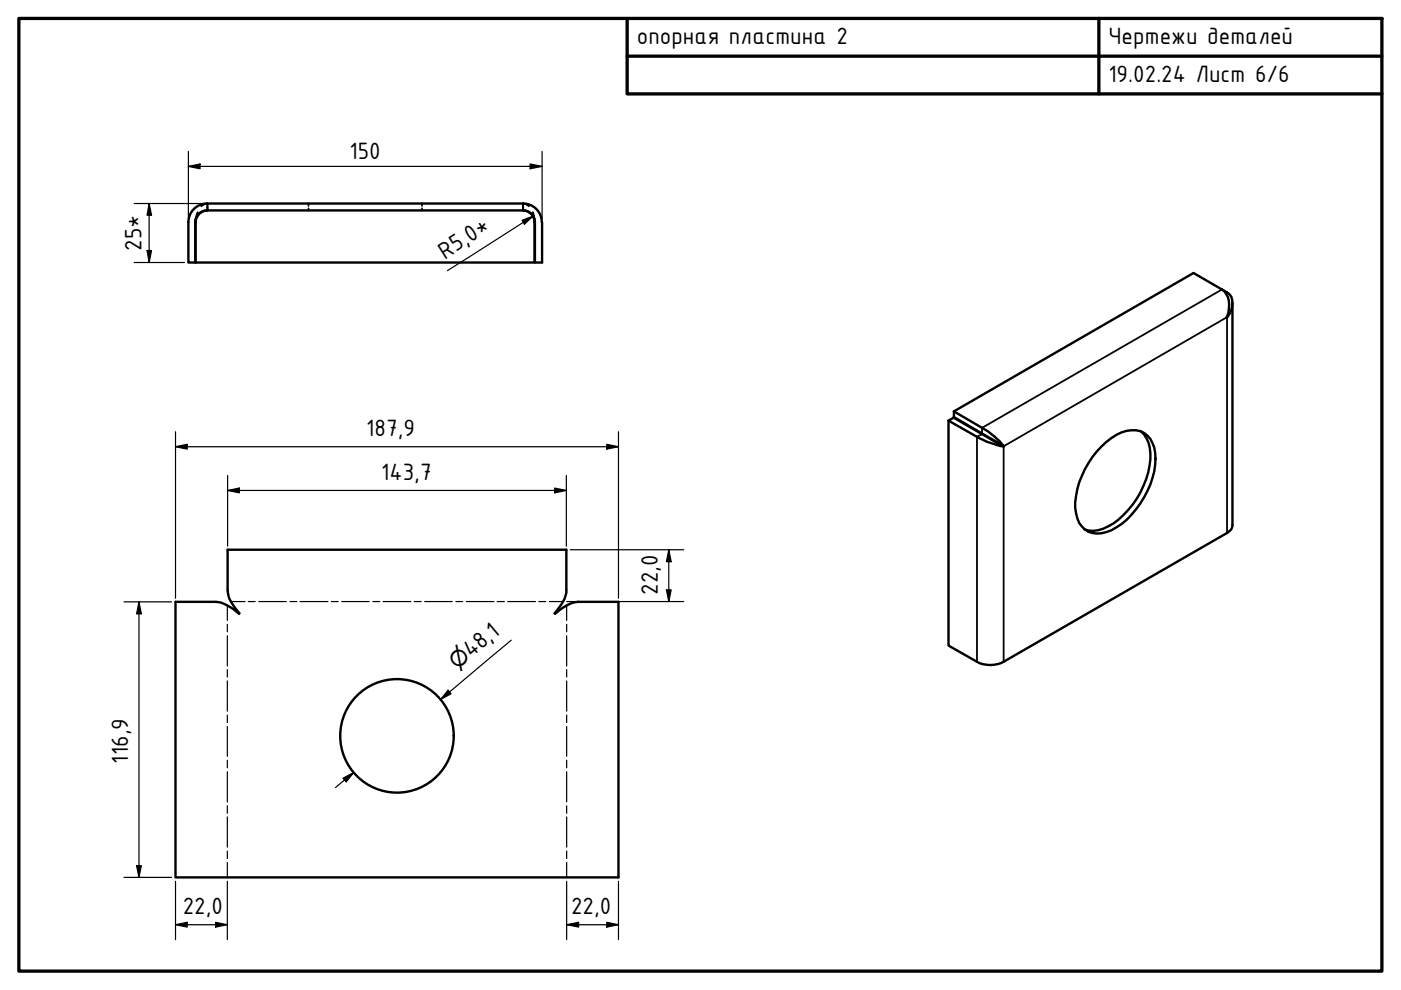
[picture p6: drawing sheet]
<svg xmlns="http://www.w3.org/2000/svg" width="297mm" height="210mm" viewBox="0 0 297 210" stroke-linecap="round" stroke-linejoin="round" font-family="sans-serif">
<!-- layer: Bend Centerline (ISO) -->
<g fill="none" stroke="#000" stroke-width=".25">
<path d="M48.2 128.4v3.1M48.2 132.4v1.6M48.2 134.8v6.4M49 127.5h2.9M52.6 127.5h1.5M54.9 127.5h5.8M61.5 127.5h1.4M63.6 127.5h5.9M70.2 127.5h1.5M72.5 127.5h5.8M79.1 127.5h1.4M81.2 127.5h5.9"/>
<path d="M87.8 127.5h1.5M90 127.5h5.9M96.6 127.5h1.5M98.9 127.5h5.8M105.4 127.5h1.5M107.6 127.5h5.9M114.2 127.5h1.5M116.5 127.5h2.9M120.1 128.4v3.1M120.1 132.4v1.6M120.1 134.8v6.4M48.2 142v1.5"/>
<path d="M48.2 144.4v6.4M48.2 151.6v1.6M48.2 154v6.4M120.1 142v1.5M120.1 144.4v6.4M120.1 151.6v1.6M120.1 154v6.4M48.2 161.2v1.6M48.2 163.6v6.4M48.2 170.9v1.5M48.2 173.2v6.4M120.1 161.2v1.6"/>
<path d="M120.1 163.6v6.4M120.1 170.9v1.5M120.1 173.2v6.4M48.2 180.4v1.6M48.2 182.9v3.1M120.1 180.4v1.6M120.1 182.9v3.1"/>
</g>
<!-- layer: Visible (ISO) -->
<g fill="none" stroke="#000" stroke-width=".51">
<path d="M39.9 47.2v8.5h1.5v-8.5M41.5 47.2v8.5h71.8v-8.5M41.5 46.4v.8M43.9 44.6a2.51 2.51 0 0 0-2.5 2.5M43.9 43.2a4 4 0 0 0-4 3.9M43.9 44.6h67M43.9 43.2h67M44 44.6a2.57 2.57 0 0 0-2.5 2.6M110.9 43.2a4 4 0 0 1 4 3.9M113.3 46.4v.8M113.4 47.1a2.51 2.51 0 0 0-2.5-2.5 2.57 2.57 0 0 1 2.4 2.6M113.4 47.2v8.5h1.5v-8.5"/>
<path d="M259.1 61.4a4 4 0 0 1 1.4 4.1l-.4 1.8M259.1 61.4a2.92 2.92 0 0 1 2.2 2.8 4.9 4.9 0 0 1-1.1 3.1M259.1 61.4l-6.1-3.5-50.8 29.3M260.1 67.3h.1M261.3 64.2v47.2a1.82 1.82 0 0 1-1.1 1.6l-47.4 27.3a6.1 6.1 0 0 1-5.7 0l-6-3.4v-47.7M201.1 89.2l6 3.4a18.2 18.2 0 0 0 5.7 2.1M201.1 89.2l1.1-.6 9.5 5.5M202.2 87.2l6 3.5a17.4 17.4 0 0 1 4.7 3.9M202.2 87.2v1.2l9.6 5.6M211.7 94.1l1.1 .6M211.8 94l1.1 .6M211.8 94l-.1 .1"/>
<path d="M212.9 94.6l-.1 .1M233.6 94.7a9.6 9.6 0 0 1 7.3-3.5 4.9 4.9 0 0 1 4 4.8 18.1 18.1 0 0 1-6 14.2 8.8 8.8 0 0 1-7.3 2.8 4.8 4.8 0 0 1-3.4-4.1 15.9 15.9 0 0 1 2.6-10.7l.8-1.3zM241.9 91.5a6.8 6.8 0 0 1 2 5.9 18.5 18.5 0 0 1-9 14.2 6 6 0 0 1-5 .6M50.7 130.1l-1.2-1-1.3-.7a4.9 4.9 0 0 0-2.5-.8h-8.5v58.4h93.9v-58.4h-8.5a8 8 0 0 0-4.9 2.5M50.7 130.1a10.4 10.4 0 0 1-2.4-4.4v-9.1h71.8v8.5a8.5 8.5 0 0 1-2.5 5h.1"/>
<circle cx="84.2" cy="156" r="12"/>
</g>
<!-- layer: Visible Narrow (ISO) -->
<path d="M259.1 61.4l-50.9 29.3v1.2M260.1 67.3l-47.2 27.3M260.2 67.3v45.7M260.2 62l-.3 .1M208.2 92l-1.1 .6v47.7M212.8 94.7v45.6" fill="none" stroke="#000" stroke-width=".38"/>
<!-- layer: Hidden (ISO) -->
<g fill="none" stroke="#000" stroke-width=".38">
<path d="M41.9 45l-.4 1.4M43.9 43.7v.5M43.9 43.2v.2M43.9 44.4v.2M44 43.7v-.5h-.4l-.9 .5M44 43.7v.9M65.4 43.2v.5M65.4 44.2v.4M89.5 43.2v.5M89.5 44.2v.4M110.9 43.7v-.5l.8 .2 .4 .3M110.9 43.7v.5"/>
<path d="M110.9 44.2v.4M110.9 43.2v.2M110.9 44.4v.2M113 45l.3 1.4"/>
</g>
<!-- layer: Border (ISO) -->
<path d="M4 3.9h289v202h-289zM133 3.9v16h160M133 11.9h160M233 3.9v16" fill="none" stroke="#000" stroke-width=".7"/>
<!-- layer: Dimension (ISO) -->
<g fill="none" stroke="#000" stroke-width=".25">
<path d="M39.9 35.3l2.5-.5v1zM39.9 35.3h75M39.9 32.1v14.2M112.4 34.8l2.5 .5-2.5 .5zM114.9 32.1v14.2M28.4 55.7h10.7M28.4 43.2h14.7M31.2 53.1h.9l-.5 2.6zM31.6 43.2l.5 2.4h-.9zM31.6 43.2v12.5M110.7 46.7l2.3-.9-1.8 1.7zM113 45.8l-18.1 11.6"/>
<path d="M37.2 94.7l2.5-.5v1zM37.2 94.7h93.9M37.2 91.5v35.3M128.7 94.2l2.4 .5-2.4 .5zM131.1 91.5v35.3M48.3 104l2.4-.5v1zM48.3 104h71.8M48.3 100.8v15M117.6 103.5l2.5 .5-2.5 .5zM120.1 100.8v15M120.9 116.6h24.1M141.8 116.6l.5 2.5h-1z"/>
<path d="M141.8 116.6v10.9M26.3 127.6h10.1M29.5 127.6l.5 2.5h-1zM29.5 127.6v58.4M108.4 135.7l-15 12.6M120.1 127.5h24.9M141.3 125.1h1l-.5 2.4zM95 146.3l.6 .8-2.2 1.2zM72.7 165l2.3-1.2-1.6 2zM75 163.8l-3.9 3.2M26.3 186h10.1M29 183.6h1l-.5 2.4z"/>
<path d="M37.2 196.1l2.5-.5v1zM37.2 186.9v12.3M37.2 196.1h11M45.7 195.6l2.5 .5-2.5 .5zM48.2 186.9v12.3M120.1 196.1l2.6-.5v1zM120.1 196.1h11M120.1 186.9v12.3M128.7 195.6l2.4 .5-2.4 .5zM131.1 186.9v12.3"/>
</g>
<g fill="#000">
<path d="M39.9 35.3l2.5-.5v1zM112.4 34.8l2.5 .5-2.5 .5zM31.2 53.1h.9l-.5 2.6zM31.6 43.2l.5 2.4h-.9zM110.7 46.7l2.3-.9-1.8 1.7zM37.2 94.7l2.5-.5v1zM128.7 94.2l2.4 .5-2.4 .5zM48.3 104l2.4-.5v1zM117.6 103.5l2.5 .5-2.5 .5zM141.8 116.6l.5 2.5h-1zM29.5 127.6l.5 2.5h-1zM141.3 125.1h1l-.5 2.4z"/>
<path d="M95 146.3l.6 .8-2.2 1.2zM72.7 165l2.3-1.2-1.6 2zM29 183.6h1l-.5 2.4zM37.2 196.1l2.5-.5v1zM45.7 195.6l2.5 .5-2.5 .5zM120.1 196.1l2.6-.5v1zM128.7 195.6l2.4 .5-2.4 .5z"/>
</g>
<g font-size="5.4">
<text x="135" y="9.3">опорная пластина 2</text>
<text x="235" y="9.4">Чертежи деталей</text>
<text x="235" y="17.4">19.02.24 Лист 6/6</text>
<text x="74.1" y="33.7">150</text>
<text x="30" y="53.2" transform="rotate(-90 30 53.2)">25*</text>
<text x="94.3" y="55" transform="rotate(-33 94.3 55)">R5,0*</text>
<text x="77.7" y="92.4">187,9</text>
<text x="80.8" y="101.7">143,7</text>
<text x="139.4" y="126.1" transform="rotate(-90 139.4 126.1)">22,0</text>
<text x="99.9" y="139.6" transform="rotate(-40 99.9 139.6)">48,1</text>
<text x="27.2" y="161.9" transform="rotate(-90 27.2 161.9)">116,9</text>
<text x="38.7" y="193.8">22,0</text>
<text x="121.1" y="193.8">22,0</text>
</g>
<text font-size="4.6" x="96.9" y="142.1" transform="rotate(-40 96.9 142.1)">⌀</text>
</svg>
